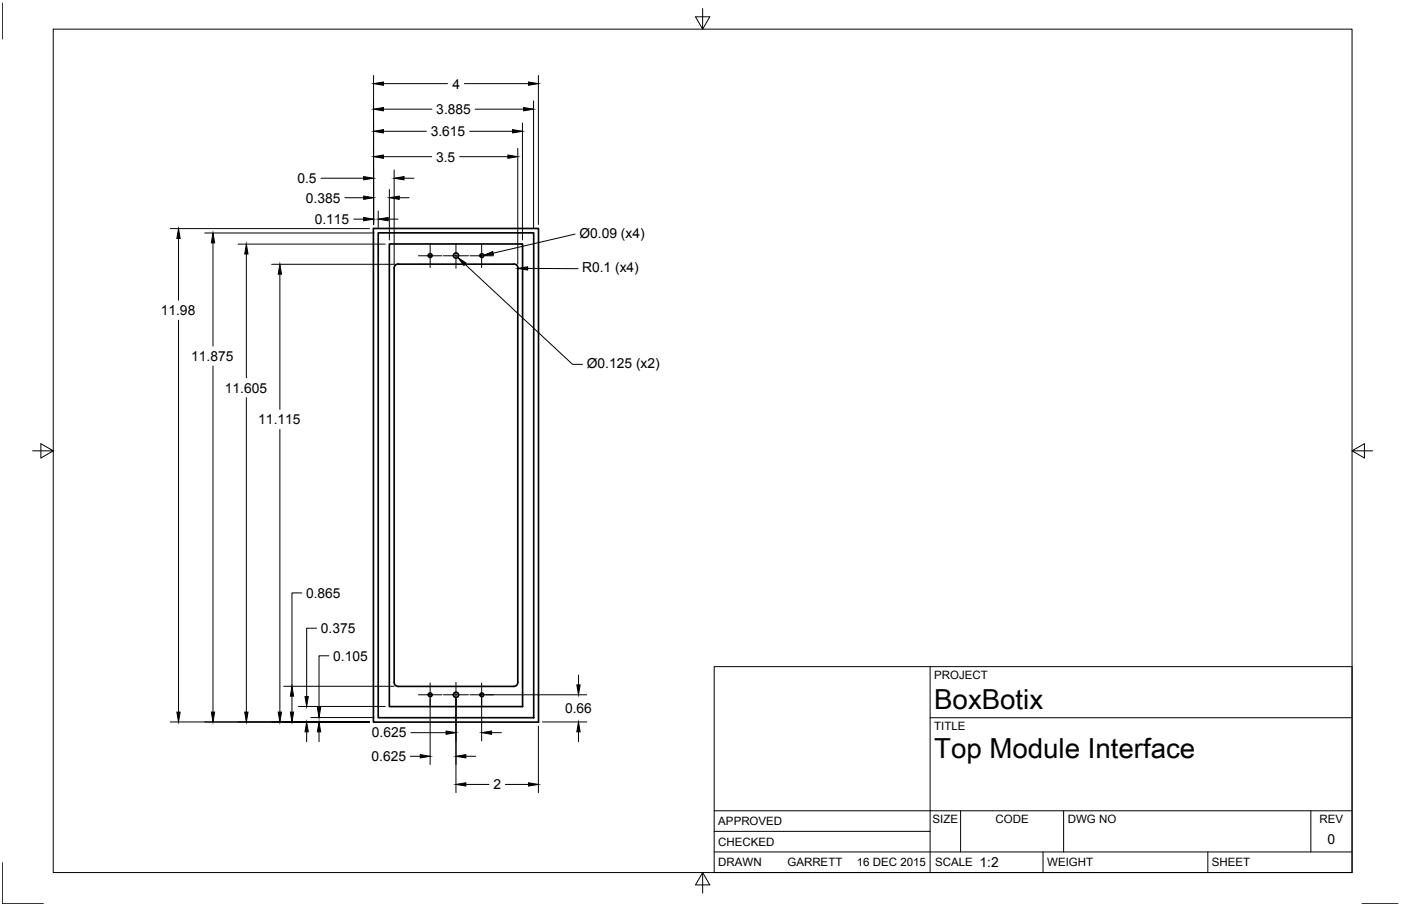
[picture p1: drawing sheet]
<svg xmlns="http://www.w3.org/2000/svg" width="432mm" height="279mm" viewBox="0 0 432 279" stroke-linecap="round" stroke-linejoin="round" font-family="sans-serif">
<!-- layer: MD_Visible -->
<g fill="none" stroke="#000" stroke-width=".51">
<path d="M115.1 70.5h50.9v152.2h-50.9zM116.6 71.8h47.9v149.5h-47.9zM120 75.2h41.1v142.7h-41.1zM121.5 82.7v127.7M122.8 81.5h35.5M122.8 81.4a1.29 1.29 0 0 0-1.3 1.3M158.3 81.4a1.29 1.29 0 0 1 1.3 1.3M159.6 82.7v127.7M121.5 210.4a1.29 1.29 0 0 0 1.3 1.3M159.6 210.4a1.31 1.31 0 0 1-1.2 1.3h-35.6"/>
<circle cx="132.6" cy="78.8" r=".59"/>
<circle cx="140.6" cy="78.8" r=".8"/>
<circle cx="148.5" cy="78.8" r=".59"/>
<circle cx="132.6" cy="214.3" r=".59"/>
<circle cx="140.6" cy="214.3" r=".8"/>
<circle cx="148.5" cy="214.3" r=".59"/>
</g>
<!-- layer: Border -->
<g fill="none" stroke="#000" stroke-width=".31">
<path d="M.7 .9v11.1M16.4 9h400.3v260.1h-400.3zM216.6 2.6v6.4l-2.2-3.8h4.4l-2.2 3.8M10.1 139h6.3l-3.8-2.2v4.4l3.8-2.2M416.7 139l3.8 2.2v-4.4l-3.8 2.2h6.4M220.1 205.6h196.6v63.5h-196.6zM286.7 205.6v63.5M286.7 221.3h130M220.1 256.4h66.6M220.1 250h196.6M296.1 250v12.7M327.8 250v12.7"/>
<path d="M404 250v12.7M.7 266v12.7h12.7M216.6 269.1l2.2 3.8h-4.4l2.2-3.8v6.3M220.1 262.7h196.6M321.5 262.7v6.4M372.3 262.7v6.4M419.8 278.7h11.1"/>
</g>
<!-- layer: 0 -->
<g fill="none" stroke="#000" stroke-width=".31">
<path d="M115.1 23.3v45.9M118.2 33.7h14.9M118.2 25.8h19.8M143.1 25.8h19.8M146.5 33.7h14.9M161 37.9v36.1M164.5 31.1v39.5M165.9 23.3v45.9M98.9 55h13.2M118.2 48.3h14.8M118.2 40.5h13.2M120 58.4v15.6"/>
<path d="M121.5 52.4v29.1h-37.8M124.5 55h3.1M141.7 48.3h14.8M144.8 40.5h13.2M159.6 45.8v35.7M52.5 70.5h61.4M55 73.5v19.1M63.1 71.9h52.2M65.6 74.9v31.8M73.4 75.3h45.3M75.9 78.3v38.2M106.3 61h5.8"/>
<path d="M109 67.6h3.1M116.6 65v5.6M119.6 67.6h3.1M123 61h3.1M177.2 72.2l-25.2 5.9M55 98.7v120.9M86.3 84.6v41.7M143.3 81.5l33.2 30.9h3M159.6 82.8l-.2 .7M162.6 82.8l15.6 .1M65.6 112.9v106.7M75.9 122.7v96.9"/>
<path d="M86.3 132.4v87.2M93 182.9h-3v28.7M97.6 193.7h-3.1v21.1M87.4 211.6h34.1M90 214.7v4.9M92 217.9h26.7M101.4 202.2h-3.1v16M132.6 215.5v20.3M140.5 215.5v28.9M148.4 215.5v13M149.7 214.3h31.1M178.3 208.2v3"/>
<path d="M52.5 222.6h61.4M94.5 225.7v3M95.8 221.3h19.5M98.3 225.7v3M126.5 233.2h3M126.6 225.9h10.9M143.6 233.2h3M151.5 225.9h3M165.9 223.9v20.5M167.2 222.6h13.6M178.3 225.7v3M143.6 241.9h7.1"/>
<path d="M155.8 241.9h7.1"/>
</g>
<g fill="#000" stroke="#000" stroke-width=".31">
<path d="M115.1 40.5l3.1-.5v1zM115.1 33.7l3.1-.5v1zM115.1 25.8l3.1-.5v1zM158 40l3 .5-3 .5zM161.4 33.2l3.1 .5-3.1 .5zM162.9 25.3l3 .5-3 .5zM112.1 54.5l3 .5-3 .5zM115.1 48.3l3.1-.5v1zM121.5 55l3-.5v1zM156.5 47.8l3.1 .5-3.1 .5zM55 70.5l.5 3h-1zM65.6 71.9l.6 3h-1.1z"/>
<path d="M75.9 75.3l.5 3h-1zM112.1 67.1l3 .5-3 .5zM112.1 60.5l3 .5-3 .5zM116.6 67.6l3-.5v1zM120 61l3-.5v1zM149 78.8l2.9-1.2 .2 1zM86.3 81.5l.5 3.1h-1zM141.1 79.4l2.6 1.7-.7 .8zM159.6 82.8l3-.5v1zM54.5 219.6h1l-.5 3zM65.1 219.6h1.1l-.6 3zM75.4 219.6h1l-.5 3z"/>
<path d="M85.8 219.6h1l-.5 3zM89.5 219.6h1l-.5 3zM90 211.6l.5 3.1h-1zM94 214.8h1l-.5 3.1zM97.8 218.2h1l-.5 3.1zM177.8 211.2h1l-.5 3.1zM94.5 222.6l.5 3.1h-1zM98.3 222.6l.5 3.1h-1zM129.5 232.7l3.1 .5-3.1 .5zM137.5 225.4l3 .5-3 .6zM140.5 233.2l3.1-.5v1zM148.4 225.9l3.1-.5v1.1z"/>
<path d="M178.3 222.6l.5 3.1h-1zM140.5 241.9l3.1-.5v1zM162.9 241.4l3 .5-3 .5z"/>
</g>
<!-- layer: Center Lines -->
<g fill="none" stroke="#000" stroke-width=".31">
<path d="M129 78.9h7.2M132.6 75.2v7.3M136.7 78.9h3.7M140.4 78.9h.2M140.5 75v3.7M140.5 78.8v.2M140.5 79.1v3.6M140.7 78.9h3.7M144.9 78.9h7.2M148.4 75.3v7.2M129 214.3h7.2M132.6 210.6v3.5"/>
<path d="M132.6 214.2v.1M132.6 214.4v3.5M136.7 214.3h3.7M140.4 214.3h.2M140.5 210.4v3.7M140.5 214.2v.1M140.5 214.4v3.7M140.7 214.3h3.7M144.9 214.3h7.2M148.4 210.6v3.5M148.4 214.2v.1M148.4 214.4v3.5"/>
</g>
<g font-size="8.5">
<text x="287.9" y="218.8">BoxBotix</text>
<text x="287.9" y="233.8">Top Module Interface</text>
</g>
<g font-size="4.3">
<text x="139.4" y="27.3">4</text>
<text x="134.5" y="35.2">3.885</text>
<text x="132.7" y="42">3.615</text>
<text x="134.4" y="49.8">3.5</text>
<text x="91.7" y="56.4">0.5</text>
<text x="94.3" y="62.5">0.385</text>
<text x="97" y="69.1">0.115</text>
<text x="178.6" y="73.3">Ø0.09 (x4)</text>
<text x="179.4" y="83.9">R0.1 (x4)</text>
<text x="49.6" y="97.2">11.98</text>
<text x="59" y="111.3">11.875</text>
<text x="180.9" y="113.5">Ø0.125 (x2)</text>
<text x="69.3" y="121.1">11.605</text>
<text x="79.6" y="130.9">11.115</text>
<text x="94.3" y="184.3">0.865</text>
<text x="98.9" y="195.2">0.375</text>
<text x="102.7" y="203.7">0.105</text>
<text x="174.1" y="219.9">0.66</text>
<text x="114.6" y="227.4">0.625</text>
<text x="114.5" y="234.7">0.625</text>
<text x="152.1" y="243.4">2</text>
<text x="409.2" y="260.3">0</text>
<text x="301.9" y="267.4">1:2</text>
</g>
<g font-size="3.5">
<text x="287.9" y="209.4">PROJECT</text>
<text x="287.9" y="225.1">TITLE</text>
<text x="221.4" y="254.5">APPROVED</text>
<text x="287.4" y="253.8">SIZE</text>
<text x="306.8" y="253.8">CODE</text>
<text x="329.1" y="253.8">DWG NO</text>
<text x="406.7" y="253.8">REV</text>
<text x="221.4" y="260.8">CHECKED</text>
<text x="221.4" y="267.2">DRAWN</text>
<text x="242.7" y="267.2">GARRETT</text>
<text x="264.1" y="267.2">16 DEC 2015</text>
<text x="288.2" y="267.2">SCALE</text>
<text x="322.7" y="267.2">WEIGHT</text>
<text x="373.5" y="267.2">SHEET</text>
</g>
</svg>
